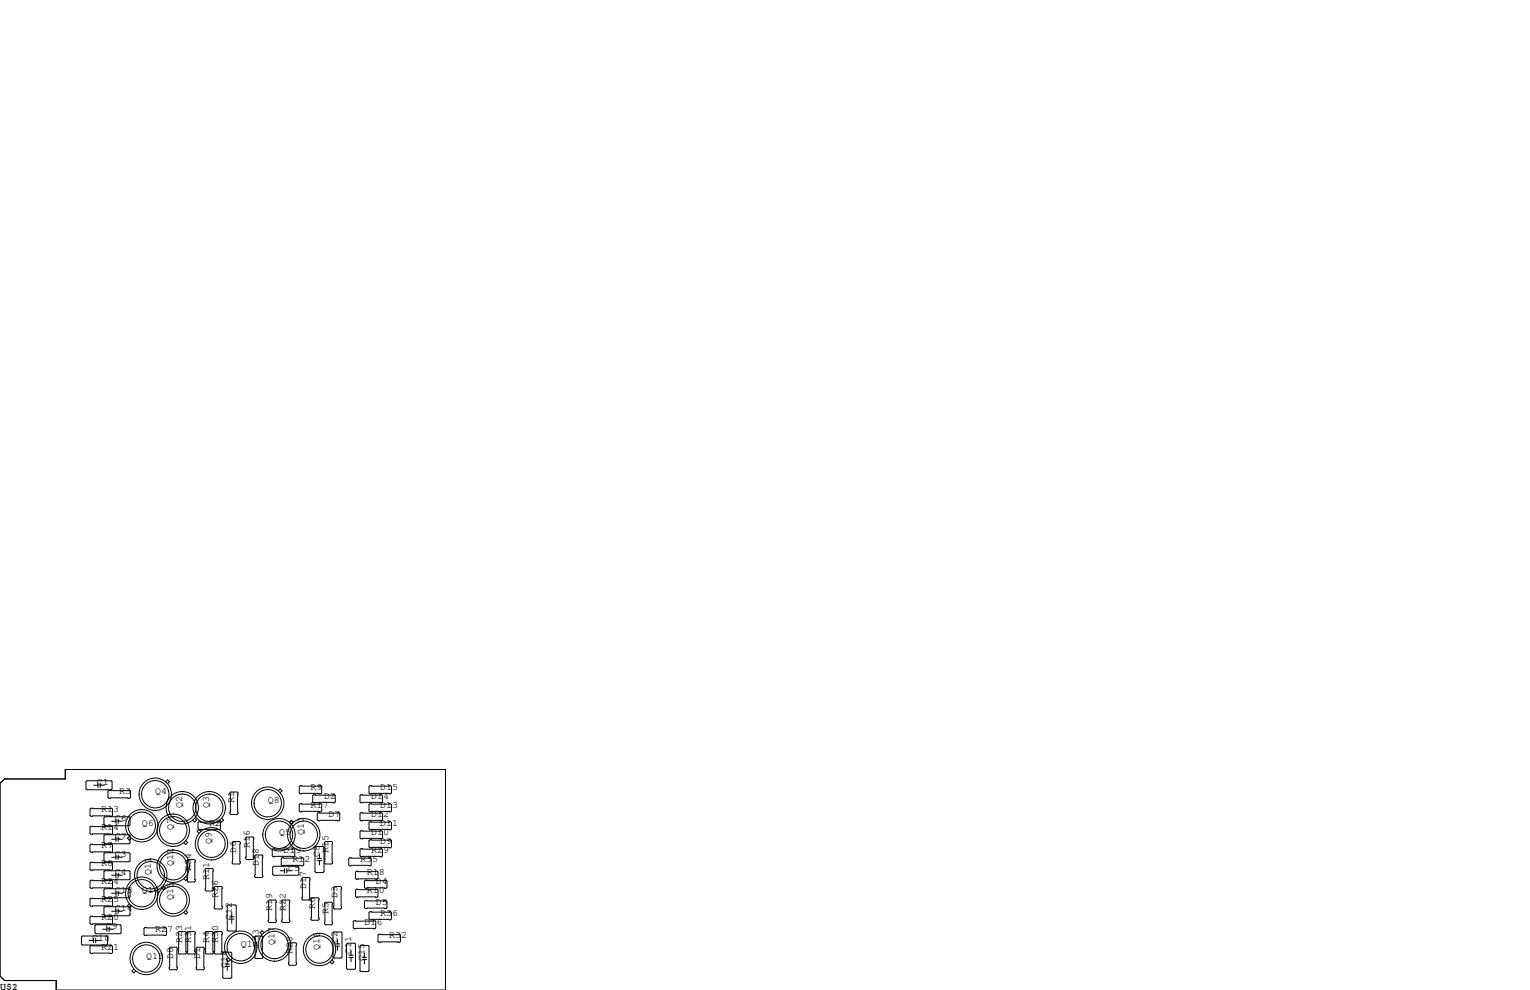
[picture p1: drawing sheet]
<svg xmlns="http://www.w3.org/2000/svg" width="432mm" height="279mm" viewBox="0 0 432 279" stroke-linecap="round" stroke-linejoin="round" font-family="sans-serif">
<g fill="none" stroke="#000" stroke-width=".28">
<path d="M0 221.1l1.3-1.3h17.1v-2.6h107.3v62.2h-109.8v-2.7h-14.6l-1.3-1.2zM24.5 220.3h6.9l.2 .3v2l-.2 .3h-6.9l-.2-.3v-2zM25.7 228.1h5.8l.3 .2v1.8l-.3 .3h-5.8l-.3-.3v-1.8zM25.7 233.2h5.8l.3 .2v1.8l-.3 .3h-5.8l-.3-.3v-1.8zM25.7 238.3h5.8l.3 .2v1.8l-.3 .2h-5.8l-.3-.2v-1.8zM26.4 221.6h1.2M27.6 221v1.2M28.3 221.6h1.2M28.3 221v1.2M29.6 230.5h6.8l.3 .3v2l-.3 .2h-6.8l-.3-.2v-2zM29.6 235.6h6.8l.3 .2v2.1l-.3 .2h-6.8l-.3-.2v-2.1zM30.7 223h5.9l.2 .3v1.7l-.2 .3h-5.9l-.2-.3v-1.7z"/>
<path d="M31.5 236.9h1.2M31.5 231.8h1.2M32.7 231.1v1.3M32.7 236.2v1.3M33.4 231.1v1.3M33.4 236.2v1.3M33.4 236.9h1.1M33.4 231.8h1.1M36.5 236l-.5 .6 .5 .5 .5-.5M46.8 220.6l.5-.5 .6 .5-.6 .6M52.4 237.3l.6 .5-.6 .6-.5-.6M55 230.9l.5 .6-.5 .5-.6-.5"/>
<path d="M56.1 231.9h5.9l.2 .3v1.7l-.2 .3h-5.9l-.2-.3v-1.7zM56.7 234.6l-.5-.5-.6 .5 .6 .6M62.6 230.9l.5 .6-.5 .5-.5-.5M64.9 223.8l.3-.3h1.7l.3 .3v5.8l-.3 .3h-1.7l-.3-.3zM65.5 237.7l.3-.2h1.8l.2 .2v5.9l-.2 .2h-1.8l-.3-.2zM69.3 236.5l.3-.3h1.8l.2 .3v5.8l-.2 .3h-1.8l-.3-.3zM77.1 239.5h5.8l.3 .3v1.8l-.3 .2h-5.8l-.3-.2v-1.8zM78.5 223.2l.6-.6 .5 .6-.5 .5M82.2 231.5l.5 .6M82.8 232.1l-.6-.6-.5 .6 .5 .5M82.8 232.1l-.6 .5M84.7 226.8h5.9l.2 .3v1.8l-.2 .2h-5.9l-.2-.2v-1.8z"/>
<path d="M84.7 221.7h5.9l.2 .3v1.8l-.2 .2h-5.9l-.2-.2v-1.8zM88.5 224.3h5.9l.2 .2v1.8l-.2 .3h-5.9l-.2-.3v-1.8zM89.2 238.9h2l.2 .2v6.9l-.2 .3h-2l-.3-.3v-6.9zM89.8 229.4h5.8l.3 .2v1.8l-.3 .2h-5.8l-.3-.2v-1.8zM91.6 237.7l.2-.2h1.8l.3 .2v5.9l-.3 .2h-1.8l-.2-.2zM101.9 224.3h5.8l.3 .2v1.8l-.3 .3h-5.8l-.3-.3v-1.8zM101.9 229.4h5.8l.3 .2v1.8l-.3 .2h-5.8l-.3-.2v-1.8zM101.9 234.4h5.8l.3 .3v1.8l-.3 .2h-5.8l-.3-.2v-1.8zM101.9 239.5h5.8l.3 .3v1.8l-.3 .2h-5.8l-.3-.2v-1.8zM104.4 221.7h5.8l.3 .3v1.8l-.3 .2h-5.8l-.3-.2v-1.8zM104.4 226.8h5.8l.3 .3v1.8l-.3 .2h-5.8l-.3-.2v-1.8zM104.4 231.9h5.8l.3 .3v1.7l-.3 .3h-5.8l-.3-.3v-1.7z"/>
<path d="M104.4 237h5.8l.3 .2v1.8l-.3 .3h-5.8l-.3-.3v-1.8zM25.7 243.3h5.8l.3 .3v1.8l-.3 .2h-5.8l-.3-.2v-1.8zM25.7 248.4h5.8l.3 .3v1.7l-.3 .3h-5.8l-.3-.3v-1.7zM25.7 253.5h5.8l.3 .2v1.8l-.3 .3h-5.8l-.3-.3v-1.8zM25.7 258.6h5.8l.3 .2v1.8l-.3 .3h-5.8l-.3-.3v-1.8zM29.3 246l.3-.3h6.8l.3 .3v2l-.3 .3h-6.8l-.3-.3zM29.3 251.1l.3-.3h6.8l.3 .3v2l-.3 .3h-6.8l-.3-.3zM29.3 256.2l.3-.3h6.8l.3 .3v2l-.3 .2h-6.8l-.3-.2zM29.6 240.7h6.8l.3 .2v2.1l-.3 .2h-6.8l-.3-.2v-2.1zM31.5 247h1.2M31.5 241.9h1.2M31.5 257.2h1.2"/>
<path d="M31.5 252.1h1.2M32.7 241.3v1.3M32.7 246.4v1.2M32.7 251.5v1.2M32.7 256.5v1.3M33.4 247h1.1M33.4 241.3v1.3M33.4 246.4v1.2M33.4 251.5v1.2M33.4 256.5v1.3M33.4 241.9h1.1M33.4 257.2h1.1"/>
<path d="M33.4 252.1h1.1M36.5 255.1l-.5 .5 .5 .6 .5-.6M46.1 250l.5 .5-.5 .6-.6-.6M52.4 247.4l.6 .6-.6 .5-.5-.5M52.4 257l.6 .5-.6 .5-.5-.5M52.8 242.8l.3-.2h1.8l.2 .2v5.9l-.2 .2h-1.8l-.3-.2zM57.9 245.4l.3-.3h1.7l.3 .3v5.8l-.3 .3h-1.7l-.3-.3zM60.5 250.4l.2-.2h1.8l.2 .2v5.9l-.2 .2h-1.8l-.2-.2zM64.1 255.7l.3-.3h2l.3 .3v6.8l-.3 .3h-2l-.3-.3zM64.8 258.7h1.2M64.8 259.4h1.2M65.4 257.6v1.1"/>
<path d="M65.4 259.4v1.2M71.9 241.6l.2-.3h1.8l.3 .3v5.8l-.3 .2h-1.8l-.2-.2zM75.7 254.3l.2-.3h1.8l.3 .3v5.8l-.3 .2h-1.8l-.2-.2zM77 244.7l.2-.2h6.9l.2 .2v2.1l-.2 .2h-6.9l-.2-.2zM79.1 245.7h1.2M79.5 254.3l.3-.3h1.7l.3 .3v5.8l-.3 .2h-1.7l-.3-.2zM79.6 242.1h5.9l.2 .2v1.8l-.2 .2h-5.9l-.2-.2v-1.8zM80.3 245.1v1.3M80.9 245.7h1.3M80.9 245.1v1.3M85.2 247.9l.3-.3h1.7l.3 .3v5.8l-.3 .3h-1.7l-.3-.3zM87.8 253.6l.2-.2h1.8l.2 .2v5.9l-.2 .2h-1.8l-.2-.2z"/>
<path d="M89.5 242.3h1.3M89.5 242.9h1.3M90.2 241v1.3M90.2 242.9v1.2M91.6 254.9l.2-.3h1.8l.3 .3v5.8l-.3 .3h-1.8l-.2-.3zM94.1 250.4l.3-.2h1.7l.3 .2v5.9l-.3 .2h-1.7l-.3-.2zM98.7 242.1h5.8l.3 .2v1.8l-.3 .2h-5.8l-.3-.2v-1.8zM100.3 251.2l.3-.2h5.8l.3 .2v1.8l-.3 .2h-5.8l-.3-.2zM100.3 246.1l.3-.2h5.8l.3 .2v1.8l-.3 .3h-5.8l-.3-.3zM102.9 248.7l.2-.3h5.9l.2 .3v1.7l-.2 .3h-5.9l-.2-.3zM102.9 254.4l.2-.3h5.9l.2 .3v1.8l-.2 .2h-5.9l-.2-.2zM104.1 257.6l.3-.3h5.8l.3 .3v1.7l-.3 .3h-5.8l-.3-.3z"/>
<path d="M23 264.4l.2-.2h6.9l.3 .2v2l-.3 .3h-6.9l-.2-.3zM25.1 265.4h1.3M25.7 266.8h5.8l.3 .3v1.8l-.3 .2h-5.8l-.3-.2v-1.8zM26.4 264.8v1.3M26.8 261.2l.3-.2h6.8l.3 .2v2.1l-.3 .2h-6.8l-.3-.2zM27 265.4h1.2M27 264.8v1.3M29 262.3h1.2M30.2 261.6v1.3M30.8 262.3h1.2M30.8 261.6v1.3M37.8 273.5l-.6 .5 .6 .6 .5-.6"/>
<path d="M40.6 262l.3-.3h5.8l.3 .3v1.8l-.3 .2h-5.8l-.3-.2zM47.8 267.6l.2-.3h1.8l.2 .3v5.8l-.2 .3h-1.8l-.2-.3zM50.3 263.1l.2-.2h1.8l.3 .2v5.9l-.3 .2h-1.8l-.2-.2zM52.8 263.1l.3-.2h1.8l.2 .2v5.9l-.2 .2h-1.8l-.3-.2zM55.4 267.6l.2-.3h1.8l.3 .3v5.8l-.3 .3h-1.8l-.2-.3zM57.9 263.1l.3-.2h1.7l.3 .2v5.9l-.3 .2h-1.7l-.3-.2zM60.5 263.1l.2-.2h1.8l.2 .2v5.9l-.2 .2h-1.8l-.2-.2zM62.9 269l.2-.3h2.1l.2 .3v6.8l-.2 .3h-2.1l-.2-.3zM63.5 272.7h1.3M63.5 272.1h1.3M64.1 270.9v1.2M64.1 272.7v1.2"/>
<path d="M64.4 270.3l-.5 .6 .5 .5 .6-.5M71.9 264.4l.2-.2h1.8l.3 .2v5.9l-.3 .2h-1.8l-.2-.2zM74.5 263.2l-.6-.5-.5 .5 .5 .5M81.4 266.3l.3-.2h1.7l.3 .2v5.9l-.3 .2h-1.7l-.3-.2zM93.7 270.9l.5 .6-.5 .5-.5-.5M94 263.3l.2-.3h2.1l.2 .3v6.8l-.2 .3h-2.1l-.2-.3zM94.6 266.4h1.3M94.6 267h1.3M95.3 265.2v1.2M95.3 267v1.2M97.8 266.4l.2-.2h2.1l.2 .2v6.9l-.2 .3h-2.1l-.2-.3zM98.4 269.6h1.3"/>
<path d="M98.4 270.2h1.3M99.1 268.4v1.2M99.1 270.2v1.2M99.7 260.1l.2-.3h5.9l.2 .3v1.8l-.2 .2h-5.9l-.2-.2zM101.6 267.1l.3-.3h2l.2 .3v6.8l-.2 .3h-2l-.3-.3zM102.2 270.8h1.3M102.2 270.2h1.3M102.9 269v1.2M102.9 270.8v1.2M106.7 263.9l.2-.2h5.9l.2 .2v1.8l-.2 .2h-5.9l-.2-.2z"/>
<circle cx="40" cy="233" r="3.9"/>
<circle cx="40" cy="233" r="4.6"/>
<circle cx="43.8" cy="224.2" r="4.6"/>
<circle cx="43.8" cy="224.2" r="3.9"/>
<circle cx="48.9" cy="234.3" r="3.9"/>
<circle cx="48.9" cy="234.3" r="4.6"/>
<circle cx="51.4" cy="228" r="3.9"/>
<circle cx="51.4" cy="228" r="4.6"/>
<circle cx="59.1" cy="228" r="3.9"/>
<circle cx="59.1" cy="228" r="4.6"/>
<circle cx="59.7" cy="238.1" r="4.6"/>
<circle cx="59.7" cy="238.1" r="3.9"/>
<circle cx="75.6" cy="226.7" r="4.6"/>
<circle cx="75.6" cy="226.7" r="3.9"/>
<circle cx="78.7" cy="235.6" r="4.6"/>
<circle cx="78.7" cy="235.6" r="3.9"/>
<circle cx="85.7" cy="235.6" r="4.6"/>
<circle cx="85.7" cy="235.6" r="3.9"/>
<circle cx="40" cy="252.1" r="4.6"/>
<circle cx="40" cy="252.1" r="3.9"/>
<circle cx="42.5" cy="247" r="3.9"/>
<circle cx="42.5" cy="247" r="4.6"/>
<circle cx="48.9" cy="244.5" r="3.9"/>
<circle cx="48.9" cy="254" r="3.9"/>
<circle cx="48.9" cy="244.5" r="4.6"/>
<circle cx="48.9" cy="254" r="4.6"/>
<circle cx="41.3" cy="270.5" r="4.6"/>
<circle cx="41.3" cy="270.5" r="3.9"/>
<circle cx="67.9" cy="267.3" r="4.6"/>
<circle cx="67.9" cy="267.3" r="3.9"/>
<circle cx="77.5" cy="266.7" r="4.6"/>
<circle cx="77.5" cy="266.7" r="3.9"/>
<circle cx="90.2" cy="268" r="3.9"/>
<circle cx="90.2" cy="268" r="4.6"/>
</g>
<g font-size="2.8">
<text x="27.3" y="221.6">C1</text>
<text x="33.7" y="224.2">R3</text>
<text x="43.8" y="224.2">Q4</text>
<text x="51.4" y="228" transform="rotate(-90 51.4 228)">Q2</text>
<text x="59.1" y="228" transform="rotate(-90 59.1 228)">Q3</text>
<text x="66" y="226.7" transform="rotate(-90 66 226.7)">R1</text>
<text x="75.6" y="226.7">Q8</text>
<text x="87.6" y="222.9">R9</text>
<text x="87.6" y="228">R17</text>
<text x="91.4" y="225.4">D2</text>
<text x="104.8" y="225.4">D14</text>
<text x="107.3" y="228">D13</text>
<text x="107.3" y="222.9">D15</text>
<text x="28.6" y="229.2">R13</text>
<text x="32.4" y="231.8">C6</text>
<text x="40" y="233">Q6</text>
<text x="59.1" y="233">R2</text>
<text x="92.7" y="230.5">D7</text>
<text x="104.8" y="230.5">D12</text>
<text x="107.3" y="233">D11</text>
<text x="28.6" y="239.4">R7</text>
<text x="28.6" y="234.3">R14</text>
<text x="32.4" y="236.9">C7</text>
<text x="48.9" y="234.3" transform="rotate(-90 48.9 234.3)">Q7</text>
<text x="59.7" y="238.1" transform="rotate(-90 59.7 238.1)">Q9</text>
<text x="70.5" y="239.4" transform="rotate(-90 70.5 239.4)">R16</text>
<text x="78.7" y="235.6">Q5</text>
<text x="85.7" y="235.6" transform="rotate(-90 85.7 235.6)">Q10</text>
<text x="104.8" y="235.6">D10</text>
<text x="107.3" y="238.1">D9</text>
<text x="28.6" y="244.5">R8</text>
<text x="32.4" y="241.9">C3</text>
<text x="48.9" y="244.5" transform="rotate(-90 48.9 244.5)">Q12</text>
<text x="54" y="245.7" transform="rotate(-90 54 245.7)">R34</text>
<text x="66.7" y="240.7" transform="rotate(-90 66.7 240.7)">D6</text>
<text x="73" y="244.5" transform="rotate(-90 73 244.5)">D18</text>
<text x="80" y="240.7">D19</text>
<text x="81.3" y="245.7">C5</text>
<text x="82.5" y="243.2">R12</text>
<text x="90.2" y="241.9" transform="rotate(-90 90.2 241.9)">C8</text>
<text x="92.7" y="240.7" transform="rotate(-90 92.7 240.7)">R15</text>
<text x="101.6" y="243.2">R35</text>
<text x="104.8" y="240.7">R29</text>
<text x="28.6" y="249.6">R24</text>
<text x="32.4" y="247">C4</text>
<text x="42.5" y="247" transform="rotate(-90 42.5 247)">Q11</text>
<text x="59.1" y="248.3" transform="rotate(-90 59.1 248.3)">R11</text>
<text x="86.4" y="250.8" transform="rotate(-90 86.4 250.8)">D17</text>
<text x="103.5" y="247">R18</text>
<text x="106" y="249.6">D4</text>
<text x="28.6" y="254.6">R25</text>
<text x="32.4" y="257.2">C14</text>
<text x="32.4" y="252.1">C13</text>
<text x="40" y="252.1">Q14</text>
<text x="48.9" y="254" transform="rotate(-90 48.9 254)">Q15</text>
<text x="61.6" y="253.4" transform="rotate(-90 61.6 253.4)">R26</text>
<text x="76.8" y="257.2" transform="rotate(-90 76.8 257.2)">R19</text>
<text x="80.6" y="257.2" transform="rotate(-90 80.6 257.2)">R22</text>
<text x="88.9" y="256.5" transform="rotate(-90 88.9 256.5)">R6</text>
<text x="92.7" y="257.8" transform="rotate(-90 92.7 257.8)">R5</text>
<text x="95.2" y="253.4" transform="rotate(-90 95.2 253.4)">D3</text>
<text x="103.5" y="252.1">R10</text>
<text x="106" y="255.3">D5</text>
<text x="28.6" y="259.7">R20</text>
<text x="29.8" y="262.3">C9</text>
<text x="43.8" y="262.9">R27</text>
<text x="65.4" y="259.7" transform="rotate(-90 65.4 259.7)">C12</text>
<text x="102.9" y="261">D16</text>
<text x="107.3" y="258.4">R36</text>
<text x="26" y="265.4">C10</text>
<text x="28.6" y="268">R21</text>
<text x="51.4" y="266.1" transform="rotate(-90 51.4 266.1)">R23</text>
<text x="54" y="266.1" transform="rotate(-90 54 266.1)">R31</text>
<text x="59.1" y="266.1" transform="rotate(-90 59.1 266.1)">R4</text>
<text x="61.6" y="266.1" transform="rotate(-90 61.6 266.1)">R30</text>
<text x="67.9" y="267.3">Q1</text>
<text x="73" y="267.3" transform="rotate(-90 73 267.3)">R33</text>
<text x="77.5" y="266.7" transform="rotate(-90 77.5 266.7)">Q17</text>
<text x="82.5" y="269.2" transform="rotate(-90 82.5 269.2)">R28</text>
<text x="90.2" y="268" transform="rotate(-90 90.2 268)">Q16</text>
<text x="95.2" y="266.1" transform="rotate(-90 95.2 266.1)">C2</text>
<text x="99.1" y="269.2" transform="rotate(-90 99.1 269.2)">C11</text>
<text x="109.9" y="264.8">R32</text>
<text x="41.3" y="270.5">Q13</text>
<text x="48.9" y="270.5" transform="rotate(-90 48.9 270.5)">D8</text>
<text x="56.5" y="270.5" transform="rotate(-90 56.5 270.5)">D1</text>
<text x="64.1" y="273" transform="rotate(-90 64.1 273)">C16</text>
<text x="102.9" y="271.1" transform="rotate(-90 102.9 271.1)">C15</text>
<text x="0" y="279.4">U$1</text>
<text x="3.4" y="279.4">2</text>
</g>
</svg>
